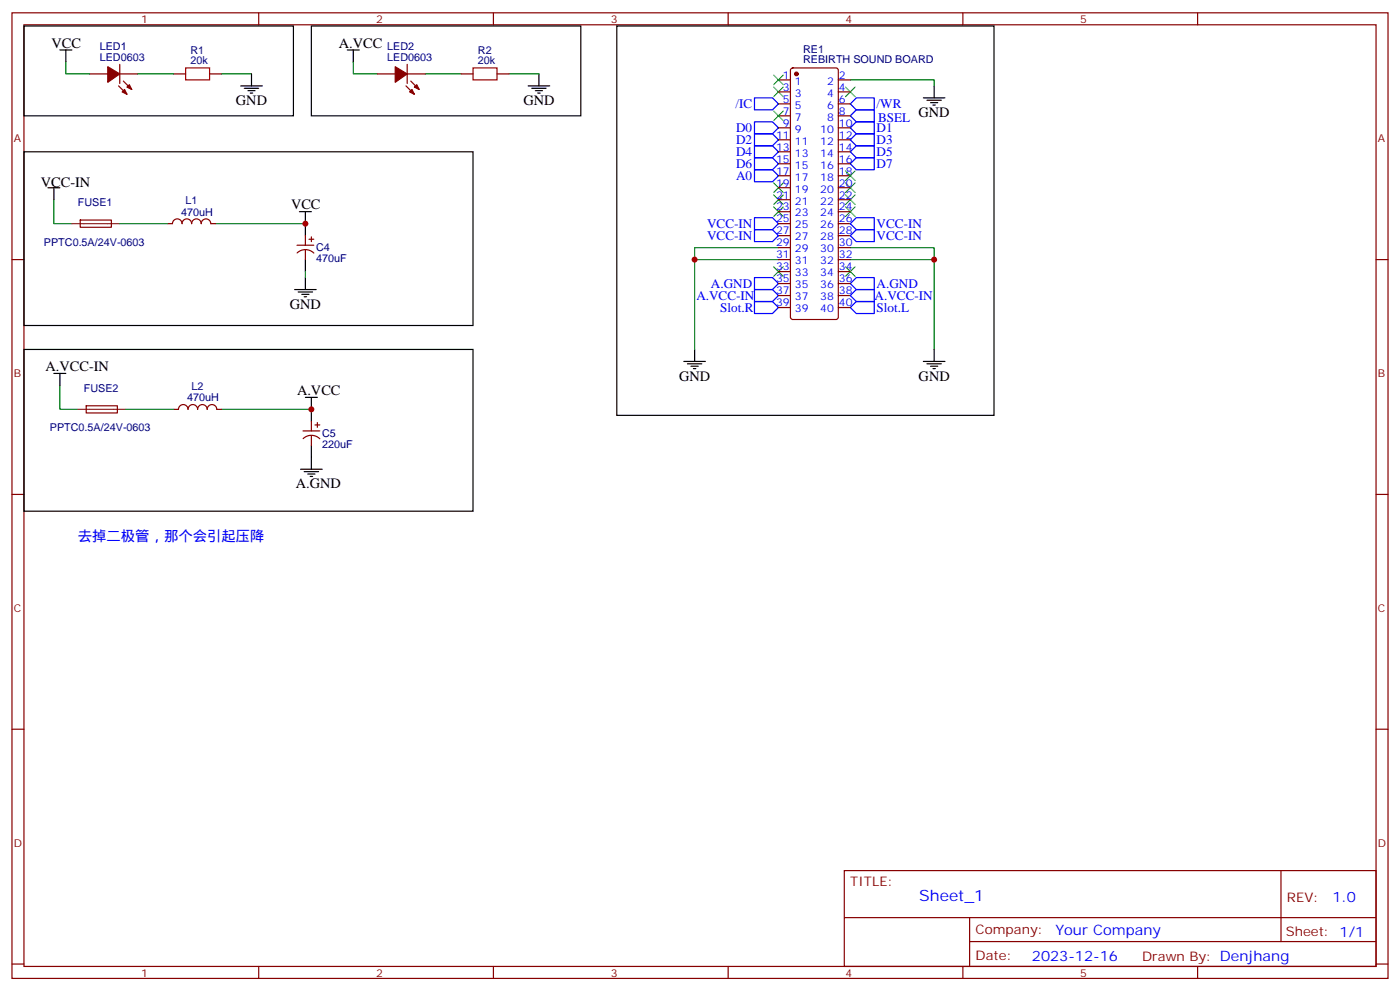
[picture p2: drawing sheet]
<svg xmlns="http://www.w3.org/2000/svg" width="412mm" height="292mm" viewBox="0 0 412 292" stroke-linecap="round" stroke-linejoin="round" font-family="sans-serif">
<g fill="none" stroke="#870000" stroke-width=".35">
<path d="M3.5 3.8h405.4v284.3h-405.4zM7.1 7.3h398.2v277.3h-398.2zM35.3 18.9v5.7M76.2 3.8v3.5M119.9 18.9v5.7M145.3 3.8v3.5M214.5 3.8v3.5M283.6 3.8v3.5M352.8 3.8v3.5M26.5 21.8h5.2M34.9 25.3l2.5 2.5M35.3 21.8h5.3"/>
<path d="M36.3 23.9l2.5 2.5M51.2 21.8h3.5M61.7 21.8h3.6M111.1 21.8h5.3M119.6 25.3l2.5 2.5M119.9 21.8h5.3M121 23.9l2.5 2.5M135.8 21.8h3.5M146.4 21.8h3.5M229.3 23.5h3.5M229.3 27.1h3.5M229.3 30.6h3.5"/>
<path d="M229.3 34.1h3.5M229.3 37.6h3.5M233.1 20.2l.4-.2h12.7l.5 .2 .2 .5v72.7l-.2 .5-.5 .2h-12.7l-.5-.2-.2-.5v-72.7zM246.9 23.5h3.6M246.9 27.1h3.6M246.9 30.6h3.6M246.9 34.1h3.6M246.9 37.6h3.6M229.3 41.2h3.5M229.3 44.7h3.5M229.3 48.2h3.5M229.3 51.8h3.5"/>
<path d="M229.3 55.3h3.5M229.3 58.8h3.5M246.9 41.2h3.6M246.9 44.7h3.6M246.9 48.2h3.6M246.9 51.8h3.6M246.9 55.3h3.6M246.9 58.8h3.6M3.5 76.4h3.6M23.6 64.8h9.2v2.1h-9.1zM49.4 65.9h1.4a1.41 1.41 0 0 1 1.4-1.4 1.41 1.41 0 0 1 1.4 1.4 1.41 1.41 0 0 1 1.4-1.4 1.41 1.41 0 0 1 1.4 1.4 1.41 1.41 0 0 1 1.5-1.4 1.41 1.41 0 0 1 1.4 1.4 1.41 1.41 0 0 1 1.4-1.4 1.41 1.41 0 0 1 1.4 1.4h1.4M87.5 72.2h4.9"/>
<path d="M87.5 74.5a3.5 3.5 0 0 1 4.9 0M90 69.4v2.8M90 73.6v2.8M91 70.4h1.4M91.7 69.7v1.5M229.3 76.4h3.5M229.3 80h3.5M229.3 72.9h3.5M229.3 69.4h3.5M229.3 65.9h3.5M229.3 62.3h3.5M246.9 76.4h3.6"/>
<path d="M246.9 80h3.6M246.9 72.9h3.6M246.9 69.4h3.6M246.9 65.9h3.6M246.9 62.3h3.6M405.3 76.4h3.6M229.3 90.6h3.5M229.3 87h3.5M229.3 83.5h3.5M246.9 90.6h3.6M246.9 87h3.6M246.9 83.5h3.6"/>
<path d="M25.4 119.5h9.1l.1 2.1h-9.2zM51.2 120.5h1.4a1.41 1.41 0 0 1 1.4-1.4 1.41 1.41 0 0 1 1.4 1.5 1.41 1.41 0 0 1 1.4-1.5 1.41 1.41 0 0 1 1.4 1.5 1.41 1.41 0 0 1 1.4-1.5 1.41 1.41 0 0 1 1.4 1.5 1.41 1.41 0 0 1 1.4-1.5 1.41 1.41 0 0 1 1.5 1.5l1.4-.1M89.3 126.9h4.9M89.3 129.2a3.5 3.5 0 0 1 4.9 0M91.7 124.1v2.8M91.7 128.3v2.8M92.8 125.1h1.4M93.5 124.4v1.4M3.5 145.6h3.6M405.3 145.6h3.6M3.5 214.7h3.6M405.3 214.7h3.6"/>
<path d="M248.7 256.4h156.6v28.2h-156.6zM377.3 256.4v20.9M248.7 270.2h156.5M285.6 277.3h119.6M285.6 270.2v14.1M3.5 283.9h3.6M76.2 284.6v3.5M145.3 284.6v3.5M214.5 284.6v3.5M283.6 284.6v3.5M352.8 284.6v3.5M405.3 283.9h3.6"/>
</g>
<g fill="none" stroke="#00f" stroke-width=".35">
<path d="M222.2 28.8h5.3l1.8 1.8-1.8 1.7h-5.3zM222.2 35.9h5.3l1.8 1.7-1.8 1.8h-5.3zM222.2 39.4h5.3l1.8 1.8-1.8 1.7h-5.3zM250.5 34.1l1.7-1.8h5.3v3.6h-5.3zM252.2 28.8h5.3v3.5h-5.3l-1.7-1.7zM252.2 35.9h5.3v3.5h-5.3l-1.7-1.8zM252.2 39.4h5.3v3.5h-5.3l-1.7-1.7zM222.2 42.9h5.3l1.8 1.8-1.8 1.8h-5.3zM222.2 46.5h5.3l1.8 1.7-1.8 1.8h-5.3zM222.2 50h5.3l1.8 1.8-1.8 1.7h-5.3zM252.2 42.9h5.3v3.6h-5.3l-1.7-1.8zM252.2 46.5h5.3v3.5h-5.3l-1.7-1.8z"/>
<path d="M222.2 64.1h5.3l1.8 1.8-1.8 1.7h-5.3zM222.2 67.6h5.3l1.8 1.8-1.8 1.8h-5.3zM252.2 64.1h5.3v3.5h-5.3l-1.7-1.7zM252.2 67.6h5.3v3.6h-5.3l-1.7-1.8zM222.2 81.7h5.3l1.8 1.8-1.8 1.8h-5.3zM222.2 85.3h5.3l1.8 1.7-1.8 1.8h-5.3zM222.2 88.8h5.3l1.8 1.8-1.8 1.7h-5.3zM250.5 90.6l1.7-1.8h5.3v3.5h-5.3zM250.5 87l1.7-1.7h5.3v3.5h-5.3zM252.2 81.7h5.3v3.6h-5.3l-1.7-1.8z"/>
</g>
<g fill="none" stroke="#000" stroke-width=".35">
<path d="M7.1 7.7h79.3v26.4h-79.3zM17.6 14.7h3.6M19.4 14.7v3.5M91.7 7.7h79.4v26.4h-79.4zM102.3 14.7h3.5M104.1 14.7v3.5M181.7 7.7h111.1v114.6h-111.1zM70.9 25.3h6.4M72 26h4.2M73 26.7h2.1M73.7 27.4h.7M74.1 21.8v3.5"/>
<path d="M155.6 25.3h6.3M156.6 26h4.3M157.7 26.7h2.1M158.4 27.4h.7M158.7 21.8v3.5M272 28.8h6.3M273 29.5h4.3M274.1 30.2h2.1M274.8 30.9h.7M275.2 25.3v3.5M7.1 44.7h132.2v51.1h-132.2zM14.1 55.3h3.5"/>
<path d="M15.9 55.3v3.5M88.2 62.3h3.5M90 62.3v7.1M90 76.4v3.6M86.8 85.3h6.3M87.8 86h4.3M88.9 86.7h2.1M89.6 87.4h.7M90 81.7v3.6M7.1 102.9h132.2v47.6h-132.2zM15.9 110h3.5M17.6 110v3.5"/>
<path d="M90 117h3.5M91.7 117v7.1M201.4 106.4h6.4M202.5 107.1h4.2M203.6 107.8h2.1M204.3 108.5h.7M204.6 102.9v3.5M272 106.4h6.3M273 107.1h4.3M274.1 107.8h2.1M274.8 108.5h.7M275.2 102.9v3.5"/>
<path d="M88.5 138.2h6.4M89.6 138.9h4.2M90.7 139.6h2.1M91.7 131.1v7.1M91.4 140.3h.7"/>
</g>
<g fill="none" stroke="#008700" stroke-width=".35">
<path d="M19.4 18.2v3.6h7.1M104.1 18.2v3.6h7M40.6 21.8h10.6M65.3 21.8h8.8M125.2 21.8h10.6M149.9 21.8h8.8M250.5 23.5h24.7v1.8M15.9 58.8v7.1h5.3M35.3 65.9h14.1M63.5 65.9h26.5M90 80v1.7M204.6 76.4h24.7"/>
<path d="M229.3 72.9h-24.7v30M250.5 76.4h24.7M250.5 72.9h24.7v30M17.6 113.5v7h5.3M37 120.5h14.2M65.3 120.5h26.4"/>
</g>
<path d="M54.7 20h7v3.5h-7zM139.3 20h7.1v3.5h-7.1z" fill="none" stroke="#a10000" stroke-width=".35"/>
<g fill="#870000" stroke="#870000" stroke-width=".35">
<path d="M116.4 19.6l3.5 2.2-3.5 2.4z"/>
<path d="M120.6 27.1l.8-.7 .7 1.4z"/>
<path d="M122.8 24.9l.7 1.5-1.4-.8z"/>
<path d="M31.7 19.6l3.6 2.2-3.6 2.4z"/>
<path d="M36.7 26.4l.7 1.4-1.4-.7z"/>
<path d="M38.1 24.9l.7 1.5-1.4-.8z"/>
<circle cx="234.6" cy="21.8" r=".53"/>
</g>
<g fill="none" stroke="#3c3" stroke-width=".35">
<path d="M227.9 25.6l2.8 2.9M227.9 32.7l2.8 2.8M227.9 22.1l2.8 2.8M230.7 25.6l-2.8 2.9M230.7 32.7l-2.8 2.8M230.7 22.1l-2.8 2.8M249.1 25.6l2.8 2.9M251.9 25.6l-2.8 2.9M227.9 53.9l2.8 2.8M227.9 57.4l2.8 2.8M230.7 53.9l-2.8 2.8M230.7 57.4l-2.8 2.8"/>
<path d="M249.1 53.9l2.8 2.8M249.1 57.4l2.8 2.8M249.1 50.3l2.8 2.9M251.9 53.9l-2.8 2.8M251.9 57.4l-2.8 2.8M251.9 50.3l-2.8 2.9M227.9 78.6l2.8 2.8M227.9 60.9l2.8 2.8M230.7 78.6l-2.8 2.8M230.7 60.9l-2.8 2.8M249.1 78.6l2.8 2.8M249.1 60.9l2.8 2.8"/>
<path d="M251.9 78.6l-2.8 2.8M251.9 60.9l-2.8 2.8"/>
</g>
<path d="M21.2 65.9h14.1M22.9 120.5h14.1" fill="none" stroke="#8c2424" stroke-width=".35"/>
<g fill="#c00">
<circle cx="204.6" cy="76.4" r=".88"/>
<circle cx="275.2" cy="76.4" r=".88"/>
<circle cx="91.7" cy="120.5" r=".88"/>
<circle cx="90" cy="65.9" r=".88"/>
</g>
<text font-size="4.6" fill="#00f" x="270.8" y="265.4">Sheet_1</text>
<g font-size="4.2">
<text x="15.2" y="14">VCC</text>
<text x="99.8" y="14">A.VCC</text>
<text x="69.5" y="30.9">GND</text>
<text x="154.2" y="30.9">GND</text>
<text x="270.6" y="34.5">GND</text>
<text x="12" y="54.9">VCC-IN</text>
<text x="85.7" y="61.6">VCC</text>
<text x="85.4" y="90.9">GND</text>
<text x="13.4" y="109.3">A.VCC-IN</text>
<text x="200" y="112.1">GND</text>
<text x="270.6" y="112.1">GND</text>
<text x="87.5" y="116.3">A.VCC</text>
<text x="87.1" y="143.8">A.GND</text>
</g>
<g font-size="4.2" fill="#00f">
<text x="22.9" y="159.3">去掉二极管，那个会引起压降</text>
<text x="392.5" y="265.6">1.0</text>
<text x="310.9" y="275.2">Your Company</text>
<text x="304" y="283">2023-12-16</text>
</g>
<g font-size="3.9" fill="#00f">
<text x="216.6" y="31.8">/IC</text>
<text x="258.2" y="31.8">/WR</text>
<text x="258.7" y="35.9">BSEL</text>
<text x="216.8" y="38.9">D0</text>
<text x="258.2" y="38.8">D1</text>
<text x="216.8" y="42.3">D2</text>
<text x="216.8" y="45.9">D4</text>
<text x="258.2" y="42.3">D3</text>
<text x="258.2" y="45.9">D5</text>
<text x="216.8" y="49.4">D6</text>
<text x="216.8" y="53">A0</text>
<text x="258.2" y="49.4">D7</text>
<text x="208.3" y="67.1">VCC-IN</text>
<text x="208.3" y="70.6">VCC-IN</text>
<text x="258.2" y="67.1">VCC-IN</text>
<text x="258.2" y="70.6">VCC-IN</text>
<text x="205.1" y="88.3">A.VCC-IN</text>
<text x="209.4" y="84.8">A.GND</text>
<text x="257.6" y="88.3">A.VCC-IN</text>
<text x="258.2" y="84.8">A.GND</text>
<text x="212.2" y="91.8">Slot.R</text>
<text x="258.2" y="91.9">Slot.L</text>
</g>
<g font-size="3.9" fill="#800">
<text x="250.5" y="260.9">TITLE:</text>
<text x="379.1" y="265.6">REV:</text>
<text x="287.4" y="275.1">Company:</text>
<text x="378.7" y="275.8">Sheet: 1/1</text>
<text x="287.4" y="282.8">Date:</text>
<text x="336.4" y="282.9">Drawn By: Denjhang</text>
</g>
<g font-size="3.2" fill="#800">
<text x="41.6" y="6.8">1</text>
<text x="110.8" y="6.8">2</text>
<text x="179.9" y="6.8">3</text>
<text x="249.1" y="6.8">4</text>
<text x="318.2" y="6.8">5</text>
<text x="4.1" y="41.9">A</text>
<text x="405.9" y="41.9">A</text>
<text x="4.1" y="111">B</text>
<text x="405.9" y="111">B</text>
<text x="4.1" y="180.2">C</text>
<text x="405.9" y="180.2">C</text>
<text x="4.1" y="249.3">D</text>
<text x="405.9" y="249.3">D</text>
<text x="41.6" y="287.6">1</text>
<text x="110.8" y="287.6">2</text>
<text x="179.9" y="287.6">3</text>
<text x="249.1" y="287.6">4</text>
<text x="318.2" y="287.6">5</text>
</g>
<g font-size="3.2" fill="#000080">
<text x="29.4" y="17.9">LED0603</text>
<text x="29.4" y="14.7">LED1</text>
<text x="56.1" y="15.8">R1</text>
<text x="114.1" y="17.9">LED0603</text>
<text x="114.1" y="14.7">LED2</text>
<text x="140.8" y="15.8">R2</text>
<text x="236.6" y="15.5">RE1</text>
<text x="56.1" y="18.9">20k</text>
<text x="140.8" y="18.9">20k</text>
<text x="236.6" y="18.5">REBIRTH SOUND BOARD</text>
<text x="22.9" y="60.6">FUSE1</text>
<text x="53.4" y="63.5">470uH</text>
<text x="54.6" y="60.2">L1</text>
<text x="12.9" y="72.3">PPTC0.5A/24V-0603</text>
<text x="93.1" y="77.2">470uF</text>
<text x="93.1" y="74">C4</text>
<text x="24.7" y="115.3">FUSE2</text>
<text x="55.1" y="118.2">470uH</text>
<text x="56.4" y="114.9">L2</text>
<text x="14.7" y="127">PPTC0.5A/24V-0603</text>
<text x="94.9" y="131.9">220uF</text>
<text x="94.9" y="128.7">C5</text>
</g>
<g font-size="3.2" fill="#00f">
<text x="230.6" y="23.2">1</text>
<text x="247.1" y="23.2">2</text>
<text x="230.6" y="26.7">3</text>
<text x="234.1" y="24.9">1</text>
<text x="234.1" y="28.5">3</text>
<text x="243.6" y="28.5">4</text>
<text x="243.6" y="24.9">2</text>
<text x="247.1" y="26.7">4</text>
<text x="230.6" y="30.2">5</text>
<text x="230.6" y="33.8">7</text>
<text x="234.1" y="32">5</text>
<text x="234.1" y="35.5">7</text>
<text x="243.6" y="35.5">8</text>
<text x="243.6" y="32">6</text>
<text x="247.1" y="33.8">8</text>
<text x="247.1" y="30.2">6</text>
<text x="228.6" y="40.8">11</text>
<text x="230.6" y="37.3">9</text>
<text x="234.1" y="39.1">9</text>
<text x="241.6" y="39.1">10</text>
<text x="247.1" y="40.8">12</text>
<text x="247.1" y="37.3">10</text>
<text x="228.6" y="44.3">13</text>
<text x="228.6" y="47.9">15</text>
<text x="234.1" y="42.6">11</text>
<text x="234.1" y="46.1">13</text>
<text x="241.6" y="46.1">14</text>
<text x="241.6" y="42.6">12</text>
<text x="247.1" y="47.9">16</text>
<text x="247.1" y="44.3">14</text>
<text x="228.6" y="51.4">17</text>
<text x="234.1" y="49.6">15</text>
<text x="234.1" y="53.2">17</text>
<text x="241.6" y="53.2">18</text>
<text x="241.6" y="49.6">16</text>
<text x="247.1" y="51.4">18</text>
<text x="228.6" y="54.9">19</text>
<text x="228.6" y="58.5">21</text>
<text x="234.1" y="56.7">19</text>
<text x="241.6" y="56.7">20</text>
<text x="247.1" y="58.5">22</text>
<text x="247.1" y="54.9">20</text>
<text x="228.6" y="62">23</text>
<text x="228.6" y="65.5">25</text>
<text x="234.1" y="60.2">21</text>
<text x="234.1" y="63.7">23</text>
<text x="241.6" y="63.7">24</text>
<text x="241.6" y="60.2">22</text>
<text x="247.1" y="65.5">26</text>
<text x="247.1" y="62">24</text>
<text x="228.6" y="69">27</text>
<text x="234.1" y="67.3">25</text>
<text x="234.1" y="70.8">27</text>
<text x="241.6" y="70.8">28</text>
<text x="241.6" y="67.3">26</text>
<text x="247.1" y="69">28</text>
<text x="228.6" y="72.6">29</text>
<text x="228.6" y="76.1">31</text>
<text x="234.1" y="74.3">29</text>
<text x="234.1" y="77.9">31</text>
<text x="241.6" y="77.9">32</text>
<text x="241.6" y="74.3">30</text>
<text x="247.1" y="76.1">32</text>
<text x="247.1" y="72.6">30</text>
<text x="228.6" y="79.6">33</text>
<text x="228.6" y="83.1">35</text>
<text x="234.1" y="81.4">33</text>
<text x="241.6" y="81.4">34</text>
<text x="247.1" y="83.1">36</text>
<text x="247.1" y="79.6">34</text>
<text x="228.6" y="86.7">37</text>
<text x="234.1" y="84.9">35</text>
<text x="234.1" y="88.4">37</text>
<text x="241.6" y="88.4">38</text>
<text x="241.6" y="84.9">36</text>
<text x="247.1" y="86.7">38</text>
<text x="228.6" y="90.2">39</text>
<text x="234.1" y="92">39</text>
<text x="241.6" y="92">40</text>
<text x="247.1" y="90.2">40</text>
</g>
</svg>
